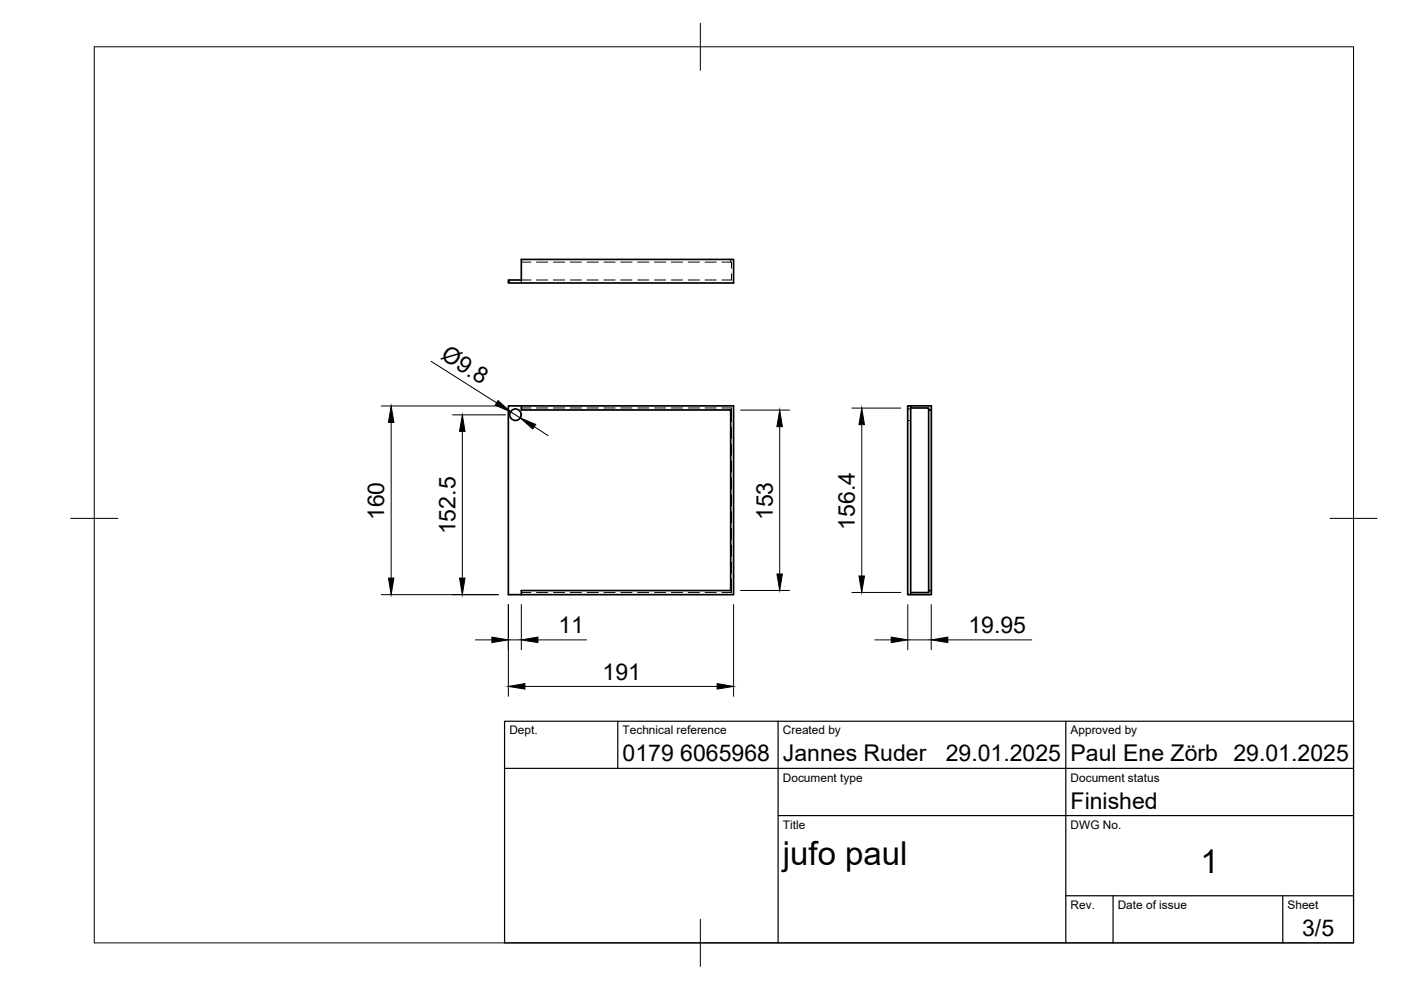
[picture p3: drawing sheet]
<svg xmlns="http://www.w3.org/2000/svg" width="297mm" height="210mm" viewBox="0 0 297 210" stroke-linecap="round" stroke-linejoin="round" font-family="sans-serif">
<!-- layer: Visible -->
<g fill="none" stroke="#000" stroke-width=".36">
<path d="M110.5 55h45v5h-47.7v-.6h2.7zM107.8 86.1h47.7v40h-47.7zM110.5 86.1v.8h44.4v38.3h-44.4v.9M193.1 86.1v40h-.7v-40h5.1v.8M193.1 86.5h3.8v.4M196.9 125.2v-38.3h.6v38.3M196.9 125.2h.6M196.9 125.2v.4h-3.8M197.5 125.2v.9h-4.4"/>
<circle cx="109.3" cy="87.9" r="1.22"/>
</g>
<!-- layer: Hidden -->
<g fill="none" stroke="#000" stroke-width=".21">
<path d="M108.1 59.4v.6M110.5 55.6h2.1M112.6 59.4h-2.1v.6M113.7 59.4h2.4M113.7 55.6h2.4M117.3 59.4h2.4M117.3 55.6h2.4M120.9 59.4h2.4M120.9 55.6h2.4M124.5 59.4h2.4M124.5 55.6h2.4M128 59.4h2.4"/>
<path d="M128 55.6h2.4M131.6 59.4h2.4M131.6 55.6h2.4M135.2 59.4h2.4M135.2 55.6h2.4M138.8 59.4h2.3M138.8 55.6h2.3M142.3 59.4h2.4M142.3 55.6h2.4M145.9 59.4h2.4M145.9 55.6h2.4M149.5 59.4h2.3"/>
<path d="M149.5 55.6h2.3M153.1 55.6h2v1.3M154.9 55v.6M155.1 58.1v1.3h-2M110.5 86.5h2.1M113.7 86.5h2.4M117.3 86.5h2.4M120.9 86.5h2.4M124.5 86.5h2.4M128 86.5h2.4M131.6 86.5h2.4M135.2 86.5h2.4"/>
<path d="M138.8 86.5h2.3M142.3 86.5h2.4M145.9 86.5h2.4M149.5 86.5h2.3M153.1 86.5h2v2.9M155.1 90.6v2.4M155.1 94.2v2.3M155.1 97.7v2.4M192.4 86.7h.7M192.4 89.2h.7M155.1 101.3v2.4M155.1 104.9v2.4"/>
<path d="M155.1 108.5v2.3M155.1 112v2.4M155.1 115.6v2.4M155.1 119.2v2.4M110.5 125.6h2.1M113.7 125.6h2.4M117.3 125.6h2.4M120.9 125.6h2.4M124.5 125.6h2.4M128 125.6h2.4M131.6 125.6h2.4M135.2 125.6h2.4"/>
<path d="M138.8 125.6h2.3M142.3 125.6h2.4M145.9 125.6h2.4M149.5 125.6h2.3M155.1 122.7v2.9h-2"/>
</g>
<!-- layer: BORDER -->
<path d="M20 9.9h267v190h-267zM148.5 4.9v10M15 109.9h10M282 109.9h10M148.5 194.9v10" fill="none" stroke="#000" stroke-width=".21"/>
<!-- layer: TITLEBLOCK -->
<path d="M107 152.9h180v47h-180zM131 152.9v10M165 152.9v47M226 152.9v47M107 162.9h180M165 172.9h122M226 189.9h61M236 189.9v10M272 189.9v10" fill="none" stroke="#000" stroke-width=".25"/>
<!-- layer: FD_Dimensions -->
<g fill="none" stroke="#000" stroke-width=".21">
<path d="M91.4 76.6l13.9 8.8M80.8 86.1h24.9M82.9 89.6v33M95.9 88h11.3M98 91.5v31.1M108.2 87.3l2.1 1.3M113.3 90.5l2.9 1.9M157 86.9h10.4M165.3 90.5v31.2M180.6 86.5h10.4M182.7 90v32.1M80.8 126.1h24.9"/>
<path d="M100.8 135.7h3.5M107.8 128.2v19.4M107.8 135.7h2.7M110.5 128.2v9.6M114 135.7h10.4M155.5 128.2v19.4M157 125.2h10.4M180.6 125.6h10.4M185.5 135.7h3.5M192.5 128.2v9.6M192.5 135.7h4.9M197.4 128.2v9.6"/>
<path d="M201 135.7h17.8M111.3 145.5h40.7"/>
</g>
<g fill="#000" stroke="#000" stroke-width=".21">
<path d="M82.9 86.1l.6 3.5h-1.1zM98 88l.6 3.5h-1.2zM105.6 84.9l2.6 2.4-3.2-1.4zM110.3 88.6l3.3 1.4-.6 1zM165.3 86.9l.6 3.6h-1.2zM182.7 86.5l.6 3.5h-1.2zM82.4 122.6h1.1l-.6 3.5zM97.4 122.6h1.2l-.6 3.5zM104.3 135.1l3.5 .6-3.5 .5zM110.5 135.7l3.5-.6v1.1zM164.7 121.7h1.2l-.6 3.5zM182.1 122.1h1.2l-.6 3.5z"/>
<path d="M189 135.1l3.5 .6-3.5 .5zM197.4 135.7l3.6-.6v1.1zM107.8 145.5l3.5-.6v1.2zM152 144.9l3.5 .6-3.5 .6z"/>
</g>
<g font-size="7">
<text x="166" y="183.4">jufo paul</text>
<text x="254.5" y="185.2">1</text>
</g>
<g font-size="4.9">
<text x="93.2" y="75.9" transform="rotate(32 93.2 75.9)">Ø9.8</text>
<text x="81.5" y="110.3" transform="rotate(-90 81.5 110.3)">160</text>
<text x="96.6" y="113.3" transform="rotate(-90 96.6 113.3)">152.5</text>
<text x="163.9" y="110.3" transform="rotate(-90 163.9 110.3)">153</text>
<text x="181.3" y="112.3" transform="rotate(-90 181.3 112.3)">156.4</text>
<text x="118.4" y="134.3">11</text>
<text x="205.3" y="134.2">19.95</text>
<text x="127.8" y="144.1">191</text>
<text x="132" y="161.4">0179 6065968</text>
<text x="166" y="161.4">Jannes Ruder</text>
<text x="200.5" y="161.4">29.01.2025</text>
<text x="227" y="161.4">Paul Ene Zörb 29.01.2025</text>
<text x="227" y="171.4">Finished</text>
<text x="276.1" y="198.6">3/5</text>
</g>
<g font-size="2.5">
<text x="108" y="155.7">Dept.</text>
<text x="132" y="155.7">Technical reference</text>
<text x="166" y="155.7">Created by</text>
<text x="227" y="155.7">Approved by</text>
<text x="166" y="165.7">Document type</text>
<text x="227" y="165.7">Document status</text>
<text x="166" y="175.7">Title</text>
<text x="227" y="175.7">DWG No.</text>
<text x="227" y="192.7">Rev.</text>
<text x="237" y="192.7">Date of issue</text>
<text x="273" y="192.7">Sheet</text>
</g>
</svg>
